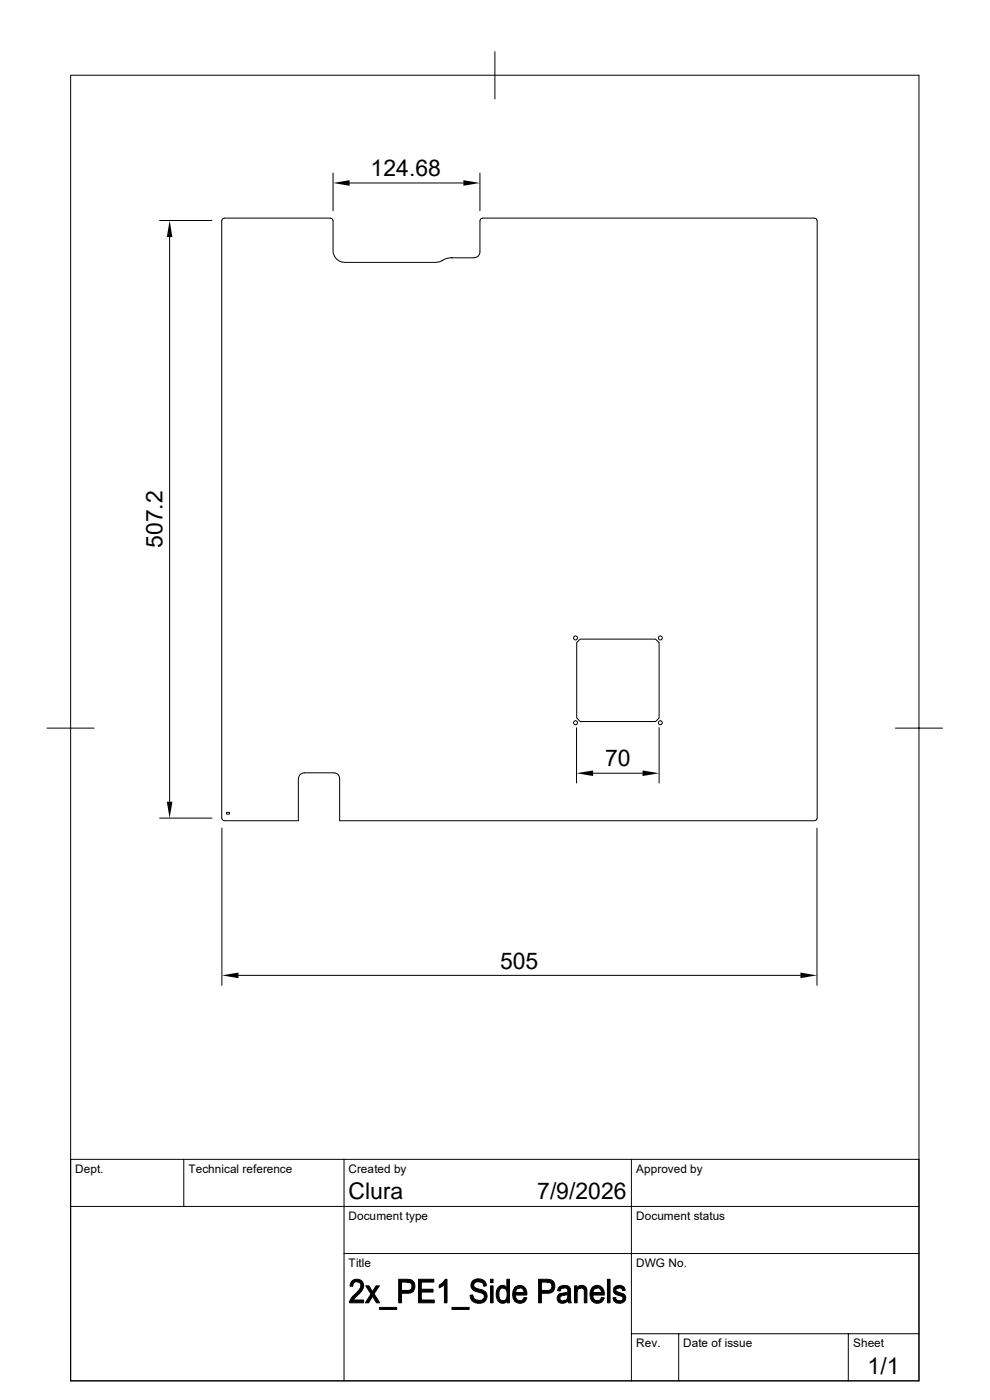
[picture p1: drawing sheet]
<svg xmlns="http://www.w3.org/2000/svg" width="210mm" height="297mm" viewBox="0 0 210 297" stroke-linecap="round" stroke-linejoin="round" font-family="sans-serif">
<g fill="none" stroke="#000" stroke-width=".21">
<path d="M15 16h179.9v276.9h-179.9zM105 11v10M70.7 36.7v8M74.2 38.8h24.1M101.8 36.7v8M33.9 46.8h11.1M36 50.3v119.8M47 46.8v126.8M47.5 46.3l-.3 .1-.1 .4M47.5 46.3h22.6M70.1 46.3l.4 .1 .1 .4M101.8 46.8v7a1.13 1.13 0 0 1-1.2 .9h-4.8a4.5 4.5 0 0 0-2.5 .8l-.8 .2h-19.4a2.46 2.46 0 0 1-2.4-2.7v-6.2"/>
<path d="M102.3 46.3l-.3 .1-.1 .4M102.3 46.3h70.5M172.8 46.3l.4 .1 .1 .4M173.4 46.8v126.8M123.1 135.6h16l.7 .7v16l-.7 .8h-16l-.8-.8v-16zM10 154.5h10M122.3 154.4v11.7M139.8 154.4v11.7M189.9 154.5h10M33.9 173.6h11.1M47.1 173.6l.1 .3 .3 .2M47.1 175.7v33.3"/>
<path d="M48 172.3h.7v.4h-.7zM63.3 165.2v8.9h-15.8M63.3 165.2a1.16 1.16 0 0 1 1.3-1.2h6.2a1.16 1.16 0 0 1 1.3 1.2v8.9h100.7M125.8 164h10.5M173.3 173.6l-.1 .3-.4 .2M173.3 175.7v33.3M50.6 206.9h119.2M15 255.9h179.9M39 246v9.9M73 246v46.9M133.9 246v46.9M194.9 246h-179.9v46.9"/>
<path d="M73 265.9h121.9M133.9 283h61M144 283v9.9M180 283v9.9"/>
<circle cx="122.1" cy="135.3" r=".43"/>
<circle cx="140.1" cy="135.3" r=".43"/>
<circle cx="122.1" cy="153.3" r=".43"/>
<circle cx="140.1" cy="153.3" r=".43"/>
</g>
<g fill="#000" stroke="#000" stroke-width=".21">
<path d="M74.7 271.7a1.55 1.55 0 0 1 2.1 .2h-1.4l-.3 .3-.3 .7-.5-.1 .1-.6z" fill-rule="evenodd"/>
<path d="M75.7 271.9h1.1a2.08 2.08 0 0 1-.9 2.8l-1 1.1h2.2v.6h-2.9a3.8 3.8 0 0 1 1.7-2.4 1.28 1.28 0 0 0 .2-2z" fill-rule="evenodd"/>
<path d="M77.6 272.8h.7l2.3 3.6h-.7z" fill-rule="evenodd"/>
<path d="M78.7 274.5l.3 .5-.8 1.4h-.7z" fill-rule="evenodd"/>
<path d="M79.8 272.8h.7l-1.2 1.7-.3-.5z" fill-rule="evenodd"/>
<path d="M80.5 277.4h3.7v.4h-3.7z" fill-rule="evenodd"/>
<path d="M84.6 271.4h2.4l.8 .5-2.6 .1v1.8l2.5 .1-.7 .4-1.8 .1v2h-.6z" fill-rule="evenodd"/>
<path d="M86.3 272l1.5-.1 .2 .8v.4l-.3 .8-2.5-.1h1.1a.91 .91 0 0 0 1.1-.9 .91 .91 0 0 0-1.1-.9z" fill-rule="evenodd"/>
<path d="M88.8 271.4h3.2v.6h-2.6v1.5h2.5v.6h-2.5v1.7h2.7v.6h-3.3z" fill-rule="evenodd"/>
<path d="M93.2 272.6l.3-.1h.8l-1.1 .7z" fill-rule="evenodd"/>
<path d="M94.4 271.4h.4v5h-.5v-3.9h-.8z" fill-rule="evenodd"/>
<path d="M95.9 277.4h3.6v.4h-3.6z" fill-rule="evenodd"/>
<path d="M99.7 274.8l.6-.1a1.22 1.22 0 0 0 1.3 1.2h-1.5z" fill-rule="evenodd"/>
<path d="M100.2 271.8a1.9 1.9 0 0 1 2.7 .1h-1.4a.79 .79 0 0 0-1 .7 .79 .79 0 0 0 .9 .8 1.74 1.74 0 0 1 1.9 1.9 1.87 1.87 0 0 1-3.2 .6h1.5a.87 .87 0 0 0 1.1-.8 .87 .87 0 0 0-1-.9 1.61 1.61 0 0 1-1.8-1.8z" fill-rule="evenodd"/>
<path d="M101.5 271.9h1.4l.3 .9-.6 .1-.4-.8z" fill-rule="evenodd"/>
<path d="M104.1 272.8h.5v3.6h-.5z" fill-rule="evenodd"/>
<path d="M104.1 271.4h.5v.7h-.5z" fill-rule="evenodd"/>
<path d="M105.9 273a1.1 1.1 0 0 1 1.6 .2h-.8a1.51 1.51 0 0 0-.7 2.2l.2 .4 .5 .2h-1a2.57 2.57 0 0 1 .2-3z" fill-rule="evenodd"/>
<path d="M105.7 276h1.9a1.14 1.14 0 0 1-1.9 0z" fill-rule="evenodd"/>
<path d="M107.5 271.4h.6v5h-.5v-.4l-.7-.1a1.59 1.59 0 0 0 .6-2l-.4-.5-.4-.2h.8z" fill-rule="evenodd"/>
<path d="M109.2 273.2h1.1l-.2 .1a.9 .9 0 0 0-.7 .9l2.4 .1v.4h-2.5l.3 .9 .7 .4h-1.1a2.52 2.52 0 0 1 0-2.8z" fill-rule="evenodd"/>
<path d="M109.3 273a1.51 1.51 0 0 1 1.7-.1 1.51 1.51 0 0 1 .8 1.4l-2.4-.1h1.8v-.1l-.2-.5-.3-.3-1.5-.1z" fill-rule="evenodd"/>
<path d="M109.2 276h1.2l.6-.4 .2-.3h.6a1.52 1.52 0 0 1-2.6 .7z" fill-rule="evenodd"/>
<path d="M114.3 271.4h2.3l.8 .5-2.5 .1v1.8l2.5 .1-.7 .4-1.8 .1v2h-.6z" fill-rule="evenodd"/>
<path d="M116 272l1.4-.1 .3 .6v.6l-.3 .8-2.5-.1h1.1a.91 .91 0 0 0 1.1-.9 .91 .91 0 0 0-1.1-.9z" fill-rule="evenodd"/>
<path d="M118.5 273.2h1.2a.68 .68 0 0 0-.9 .7l-.5-.1z" fill-rule="evenodd"/>
<path d="M118.5 274.7l.2-.2 1.7 .1-.8 .2a.62 .62 0 0 0-.8 .5 .62 .62 0 0 0 .6 .7l1 .1a1.19 1.19 0 0 1-1.5 .3 1.19 1.19 0 0 1-.6-1.4z" fill-rule="evenodd"/>
<path d="M118.6 273.1a1.63 1.63 0 0 1 2.3 .2l.1 2.6 .2 .5h-.6l-.1-.4-.7-.1 .6-.4v-.9l-1.7-.1 1.1-.2a.54 .54 0 0 0 .7-.5 .54 .54 0 0 0-.6-.6h-1.4z" fill-rule="evenodd"/>
<path d="M119.4 276h1.1z" fill-rule="evenodd"/>
<path d="M121.9 272.8h.5v.5h.5l-.4 .6-.1 2.5h-.5z" fill-rule="evenodd"/>
<path d="M122.4 273.2h.9l-.9 .1z" fill-rule="evenodd"/>
<path d="M122.4 273.2a1.17 1.17 0 0 1 1.5-.4 1.17 1.17 0 0 1 .6 1.4v2.2h-.5v-2.2a.76 .76 0 0 0-.7-1z" fill-rule="evenodd"/>
<path d="M125.6 273.2h1.1l-.6 .3-.3 .7 2.4 .1v.4h-2.5l.3 .9 .7 .4h-1.1a2.63 2.63 0 0 1 0-2.8z" fill-rule="evenodd"/>
<path d="M125.8 273a1.51 1.51 0 0 1 1.6-.1 1.51 1.51 0 0 1 .8 1.4l-2.4-.1h1.8l-.1-.5-.4-.4-1.5-.1z" fill-rule="evenodd"/>
<path d="M125.6 276h1.3l.5-.4 .2-.3h.6a1.52 1.52 0 0 1-2.6 .7z" fill-rule="evenodd"/>
<path d="M128.9 271.4h.5v5h-.5z" fill-rule="evenodd"/>
<path d="M130.3 273.2h1.1a.49 .49 0 0 0-.7 .4 .49 .49 0 0 0 .5 .6 1.55 1.55 0 0 1 1.6 1.1 1.41 1.41 0 0 1-1.1 1.1 1.41 1.41 0 0 1-1.4-.4h1.1a.58 .58 0 0 0 .8-.6 .58 .58 0 0 0-.8-.5 1.13 1.13 0 0 1-1.1-.5 1.13 1.13 0 0 1 0-1.2z" fill-rule="evenodd"/>
<path d="M130 275.3h.6l.3 .5 .5 .2h-1.1z" fill-rule="evenodd"/>
<path d="M130.5 273a1.38 1.38 0 0 1 2.1 .7l-.5 .1a.6 .6 0 0 0-.7-.6h-1.1z" fill-rule="evenodd"/>
</g>
<path d="M70.7 38.8l3.5-.6v1.2zM98.3 38.2l3.5 .6-3.5 .6zM36 46.8l.6 3.5h-1.2zM35.4 170.1h1.2l-.6 3.5zM122.3 164l3.5-.6v1.2zM136.3 163.4l3.5 .6-3.5 .6zM47.1 206.9l3.5-.6v1.2zM169.8 206.3l3.5 .6-3.5 .6z" fill="#000"/>
<g font-size="4.9">
<text x="78.6" y="37.3">124.68</text>
<text x="34.5" y="116.3" transform="rotate(-90 34.5 116.3)">507.2</text>
<text x="128.4" y="162.6">70</text>
<text x="106.1" y="205.5">505</text>
<text x="73.9" y="254.5">Clura</text>
<text x="113.9" y="254.5">7/9/2026</text>
<text x="184.1" y="291.6">1/1</text>
</g>
<g font-size="2.5">
<text x="16" y="248.8">Dept.</text>
<text x="40" y="248.8">Technical reference</text>
<text x="74" y="248.8">Created by</text>
<text x="134.9" y="248.8">Approved by</text>
<text x="74" y="258.7">Document type</text>
<text x="135" y="258.7">Document status</text>
<text x="74" y="268.7">Title</text>
<text x="135" y="268.7">DWG No.</text>
<text x="135" y="285.8">Rev.</text>
<text x="145" y="285.8">Date of issue</text>
<text x="181" y="285.8">Sheet</text>
</g>
</svg>
